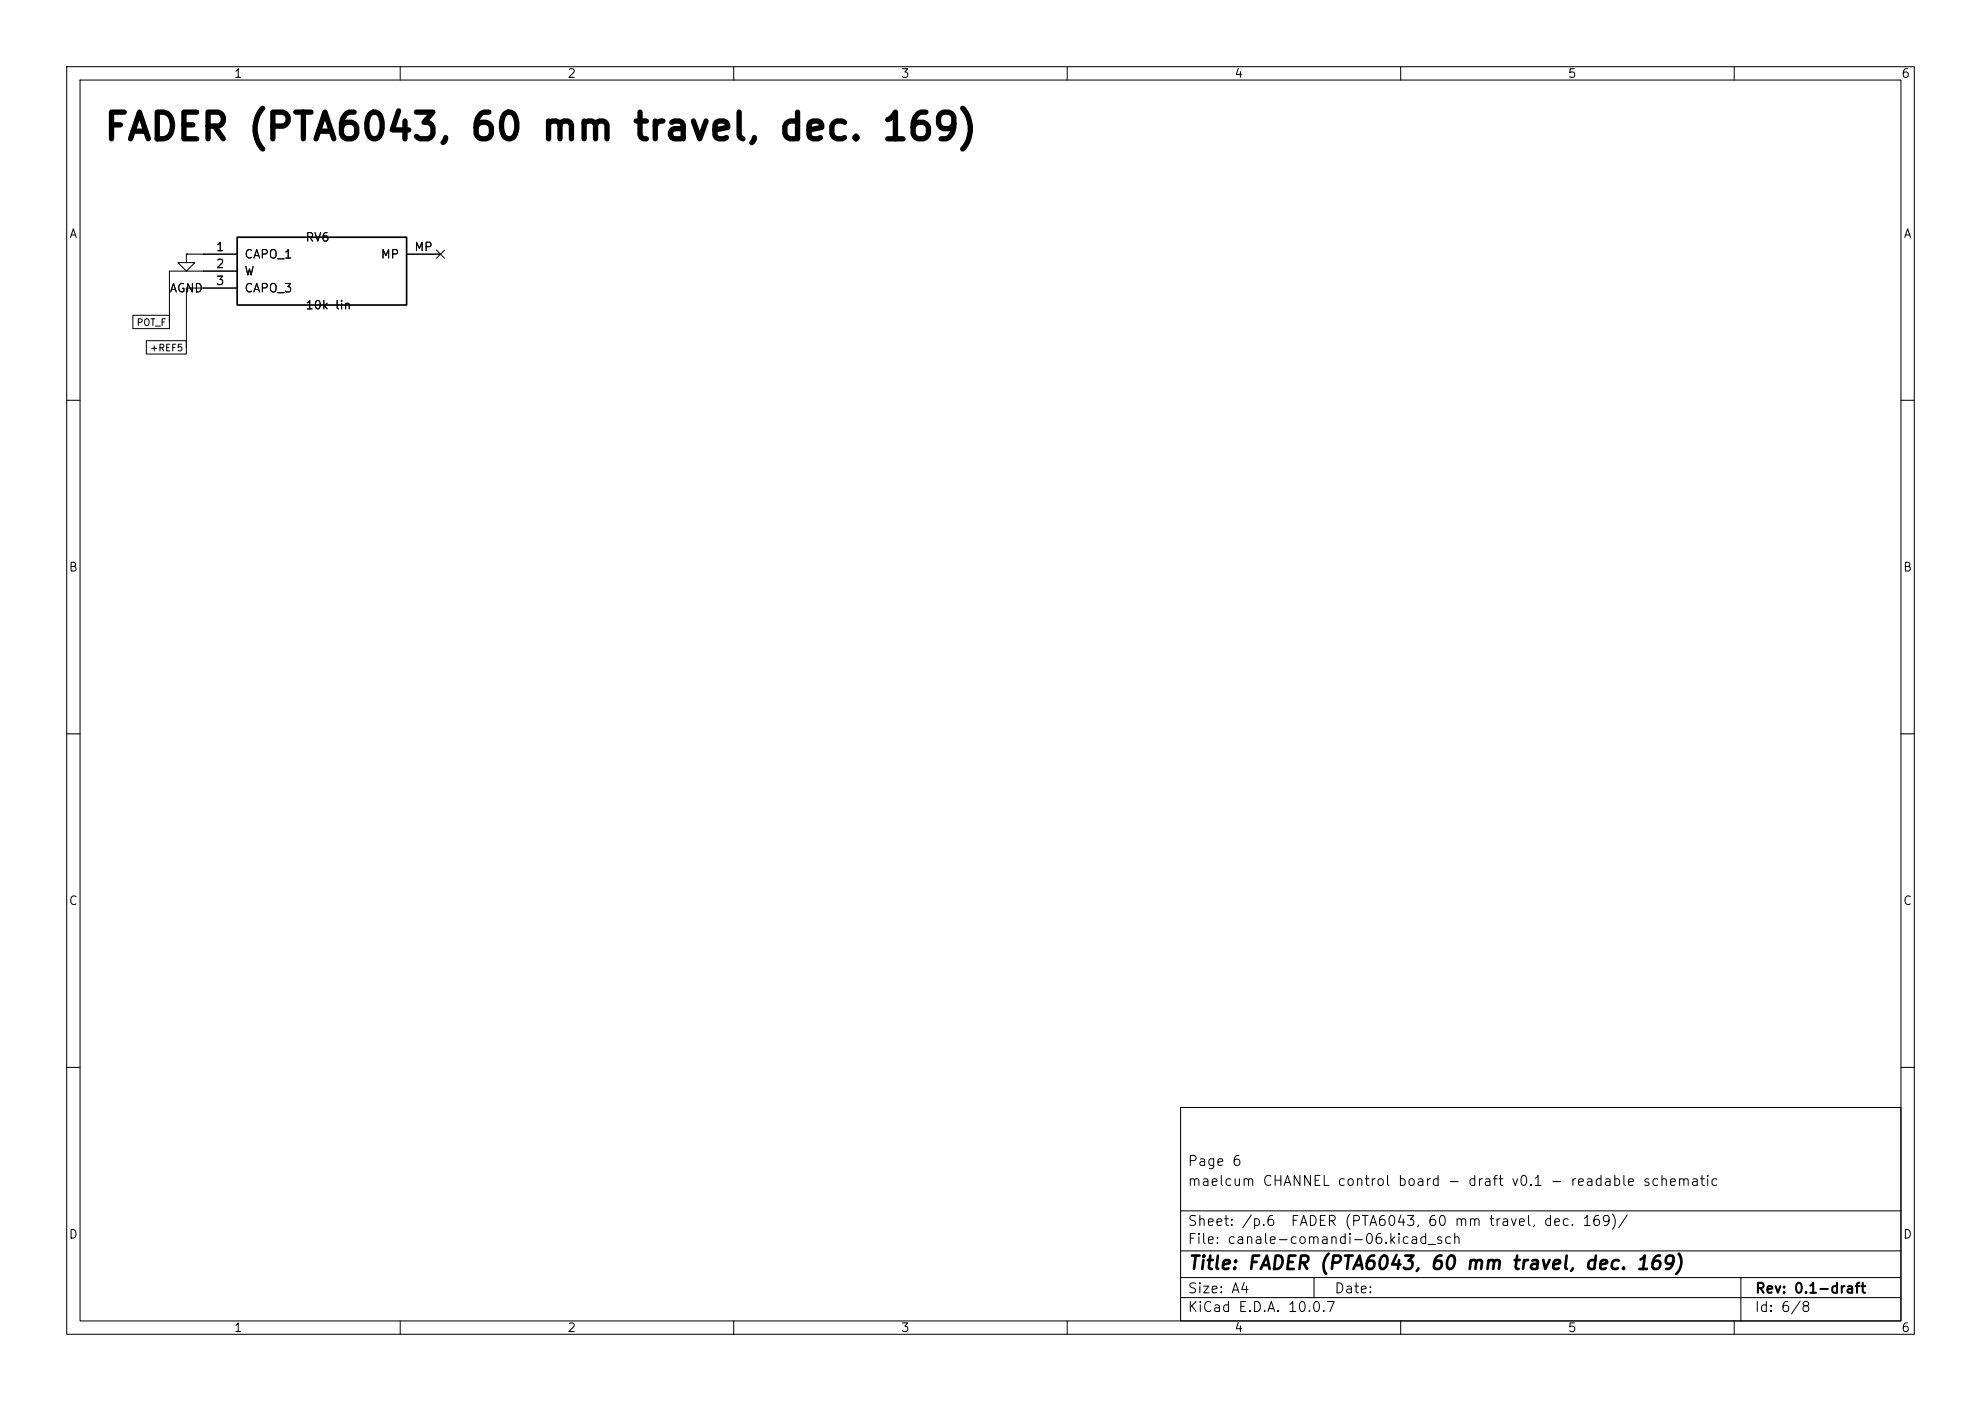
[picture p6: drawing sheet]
(kicad_sch
 (version 20260101)
 (generator "eeschema")
 (generator_version "10.0")
 (paper "A4")
 (title_block
  (title "FADER (PTA6043, 60 mm travel, dec. 169)")
  (rev "0.1-draft")
  (comment 1 "maelcum CHANNEL control board - draft v0.1 - readable schematic")
  (comment 2 "Page 6"))
 (lib_symbols
  (symbol
   "maelcum:FADER_MONO_60"
   (pin_names
    (offset 1.016)) (exclude_from_sim no) (in_bom yes) (on_board yes)
   (property
    "Reference"
    "RV" (at 0 7.62 0) (effects (font (size 1.27 1.27))))
   (property
    "Value"
    "FADER_MONO_60" (at 0 -7.62 0) (effects (font (size 1.27 1.27))))
   (property
    "Footprint"
    "Potentiometer_THT:Potentiometer_Bourns_PTA6043_Single_Slide" (at 0 0 0) (effects (font (size 1.27 1.27)) (hide yes)))
   (property
    "Datasheet"
    "" (at 0 0 0) (effects (font (size 1.27 1.27)) (hide yes)))
   (property
    "Description"
    "Fader mono Bourns PTA, corsa 60 mm" (at 0 0 0) (effects (font (size 1.27 1.27)) (hide yes)))
   (symbol
    "FADER_MONO_60_0_1"
    (rectangle (start -12.7 5.08) (end 12.7 -5.08) (stroke (width 0.254) (type default)) (fill (type background))))
   (symbol
    "FADER_MONO_60_1_1"
    (pin
    passive
    line (at -17.78 2.54 0) (length 5.08) (name
    "CAPO_1" (effects (font (size 1.27 1.27)))) (number
    "1" (effects (font (size 1.27 1.27)))))
    (pin
    passive
    line (at -17.78 0 0) (length 5.08) (name
    "W" (effects (font (size 1.27 1.27)))) (number
    "2" (effects (font (size 1.27 1.27)))))
    (pin
    passive
    line (at -17.78 -2.54 0) (length 5.08) (name
    "CAPO_3" (effects (font (size 1.27 1.27)))) (number
    "3" (effects (font (size 1.27 1.27)))))
    (pin
    passive
    line (at 17.78 2.54 180) (length 5.08) (name
    "MP" (effects (font (size 1.27 1.27)))) (number
    "MP" (effects (font (size 1.27 1.27)))))))
  (symbol
   "power:GND"
   (power global)
   (pin_numbers (hide yes))
   (pin_names
    (offset 0) (hide yes)) (exclude_from_sim no) (in_bom yes) (on_board yes)
   (in_pos_files yes)
   (duplicate_pin_numbers_are_jumpers no)
   (property
    "Reference"
    "#PWR" (at 0 -6.35 0) (show_name no) (do_not_autoplace no) (hide yes) (effects (font (size 1.27 1.27))))
   (property
    "Value"
    "GND" (at 0 -3.81 0) (show_name no) (do_not_autoplace no) (effects (font (size 1.27 1.27))))
   (property
    "Footprint"
    "" (at 0 0 0) (show_name no) (do_not_autoplace no) (hide yes) (effects (font (size 1.27 1.27))))
   (property
    "Datasheet"
    "" (at 0 0 0) (show_name no) (do_not_autoplace no) (hide yes) (effects (font (size 1.27 1.27))))
   (property
    "Description"
    "Power symbol creates a global label with name \"GND\" , ground" (at 0 0 0) (show_name no) (do_not_autoplace no) (hide yes) (effects (font (size 1.27 1.27))))
   (property
    "ki_keywords"
    "global power" (at 0 0 0) (show_name no) (do_not_autoplace no) (hide yes) (effects (font (size 1.27 1.27))))
   (symbol
    "GND_0_1"
    (polyline (pts (xy 0 0) (xy 0 -1.27) (xy 1.27 -1.27) (xy 0 -2.54) (xy -1.27 -1.27) (xy 0 -1.27)) (stroke (width 0) (type default)) (fill (type none))))
   (symbol
    "GND_1_1"
    (pin
    power_in
    line (at 0 0 270) (length 0) (name
    "" (effects (font (size 1.27 1.27)))) (number
    "1" (effects (font (size 1.27 1.27))))))
   (embedded_fonts no)))
 (text
  "FADER (PTA6043, 60 mm travel, dec. 169)"
  (exclude_from_sim no)
  (at 15.24 21.59 0)
  (effects (font (size 4 4)
    (bold yes)) (justify left bottom)))
 (symbol
  (lib_id "maelcum:FADER_MONO_60")
  (at 48.26 40.64 0)
  (unit 1)
  (body_style 1)
  (exclude_from_sim no)
  (in_bom yes)
  (on_board yes)
  (dnp no)
  (property
   "Reference"
   "RV6" (at 45.72 35.56 0) (effects (font (size 1.27 1.27)) (justify left)))
  (property
   "Value"
   "10k lin" (at 45.72 45.72 0) (effects (font (size 1.27 1.27)) (justify left)))
  (property
   "Footprint"
   "Potentiometer_THT:Potentiometer_Bourns_PTA6043_Single_Slide" (at 48.26 40.64 0) (effects (font (size 1.27 1.27)) (justify left) (hide yes)))
  (property
   "Datasheet"
   "" (at 48.26 40.64 0) (effects (font (size 1.27 1.27)) (justify left) (hide yes)))
  (property
   "Nota"
   "FADER: in cima = 0 dB (Vx = 5 V), in fondo = silenzio; fader FADER, corsa 60 mm (Bourns PTA6043, NOTA: pezzo da confermare)" (at 48.26 40.64 0) (effects (font (size 1.27 1.27)) (justify left) (hide yes)))
  (pin
   "1")
  (pin
   "2")
  (pin
   "3")
  (pin
   "MP")
  (instances (project
    "canale-comandi" (path
    "/79fc240f-4c9b-5603-839f-36497f4730c3/222a1220-c84d-51ae-b927-92225743a3bb" (reference "RV6") (unit 1)))))
 (wire
  (pts (xy 30.48 38.1) (xy 27.94 38.1))
  (stroke (width 0) (type default)))
 (symbol
  (lib_id "power:GND")
  (at 27.94 38.1 0)
  (unit 1)
  (body_style 1)
  (exclude_from_sim no)
  (in_bom yes)
  (on_board yes)
  (dnp no)
  (property
   "Reference"
   "#PWR001" (at 27.94 38.1 0) (effects (font (size 1.27 1.27)) (justify left) (hide yes)))
  (property
   "Value"
   "AGND" (at 27.94 43.18 0) (effects (font (size 1.27 1.27))))
  (property
   "Footprint"
   "" (at 27.94 38.1 0) (effects (font (size 1.27 1.27)) (justify left) (hide yes)))
  (property
   "Datasheet"
   "" (at 27.94 38.1 0) (effects (font (size 1.27 1.27)) (justify left) (hide yes)))
  (pin
   "1")
  (instances (project
    "canale-comandi" (path
    "/79fc240f-4c9b-5603-839f-36497f4730c3/222a1220-c84d-51ae-b927-92225743a3bb" (reference "#PWR001") (unit 1)))))
 (wire
  (pts (xy 30.48 40.64) (xy 25.4 40.64))
  (stroke (width 0) (type default)))
 (wire
  (pts (xy 25.4 40.64) (xy 25.4 48.26))
  (stroke (width 0) (type default)))
 (wire
  (pts (xy 30.48 43.18) (xy 27.94 43.18))
  (stroke (width 0) (type default)))
 (wire
  (pts (xy 27.94 43.18) (xy 27.94 52.07))
  (stroke (width 0) (type default)))
 (no_connect
  (at 66.04 38.1))
 (global_label
  "POT_F"
  (shape passive)
  (at 25.4 48.26 180)
  (fields_autoplaced yes)
  (effects (font (size 1 1)) (justify right)))
 (global_label
  "+REF5"
  (shape passive)
  (at 27.94 52.07 180)
  (fields_autoplaced yes)
  (effects (font (size 1 1)) (justify right))))
